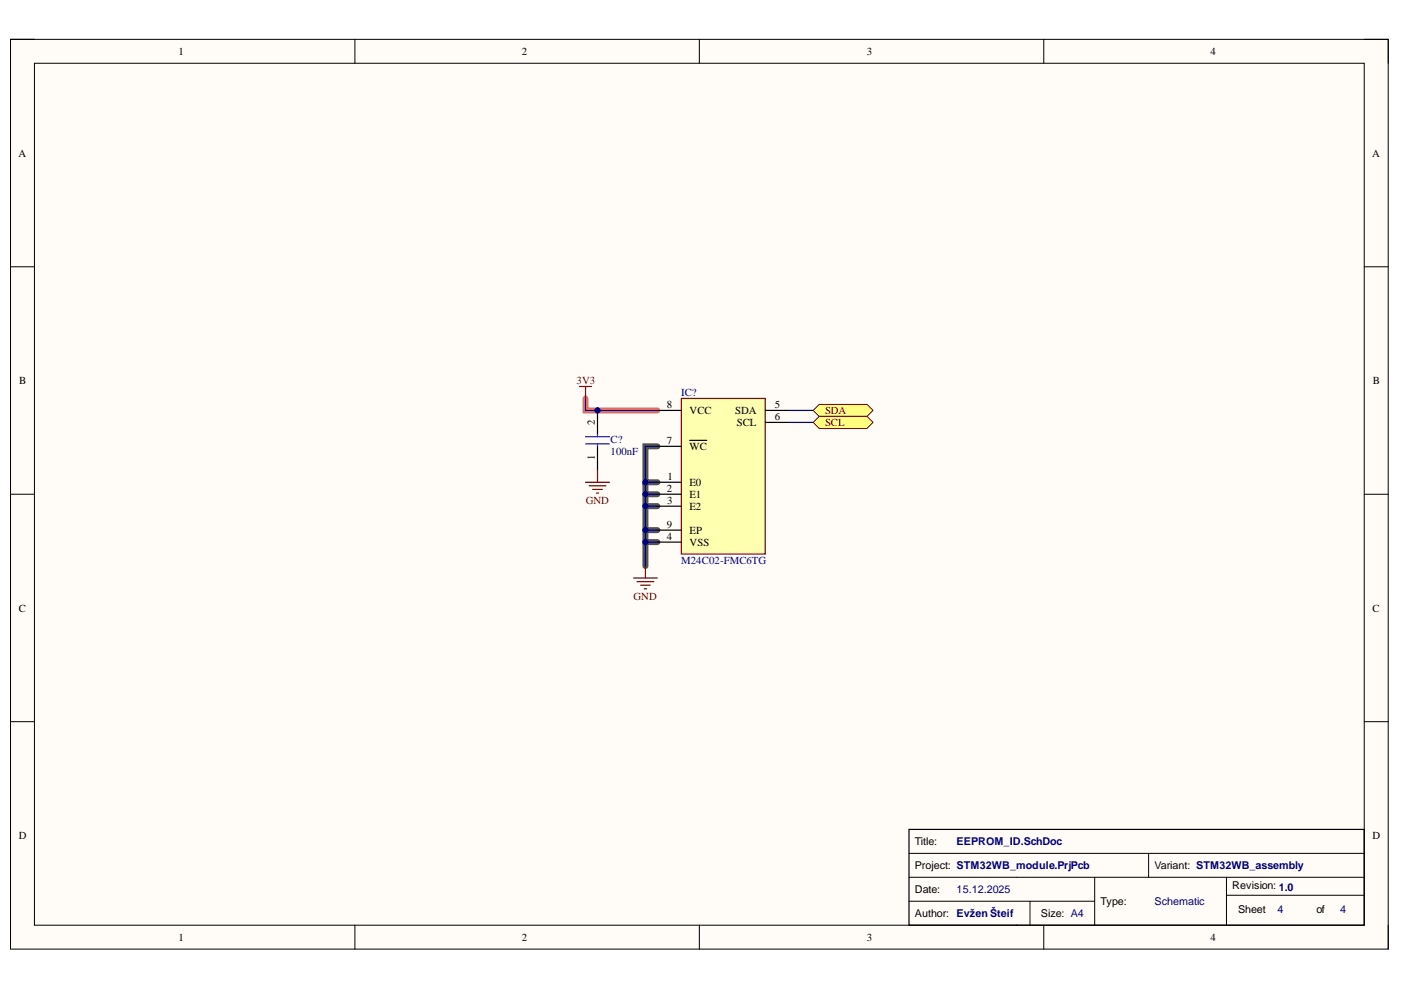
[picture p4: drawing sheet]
<svg xmlns="http://www.w3.org/2000/svg" width="297mm" height="210mm" viewBox="0 0 297 210" stroke-linecap="round" stroke-linejoin="round" font-family="sans-serif">
<path d="M2.2 8.3h292.1v192.9h-292.1z" fill-rule="evenodd" fill="#fffcf8"/>
<path d="M2.2 8.3h292.1v192.9h-292.1z" fill="none" stroke="#000" stroke-width=".21"/>
<path d="M7.3 13.4h281.9v182.8h-281.9z" fill-rule="evenodd" fill="#fffcf8"/>
<g fill="none" stroke="#000" stroke-width=".21">
<path d="M2.2 8.3h5.1M7.3 13.4h281.9v182.8h-281.9zM75.2 8.3v5.1M148.3 8.3v5.1M221.3 8.3v5.1M289.2 8.3h5.1v5.1M2.2 56.6h5.1M289.2 56.6h5.1M2.2 104.8h5.1M289.2 104.8h5.1M2.2 153h5.1M289.2 153h5.1"/>
<path d="M75.2 196.2v5M148.3 196.2v5M192.7 186h96.5M192.7 180.9h96.5M192.7 191.1h39.4M218.4 191.1v5.1M221.3 196.2v5M232.1 186v10.2M243.5 180.9v5.1M260 186v10.2M260 189.8h29.2M294.3 196.2v5"/>
</g>
<path d="M139.4 94.6h-2.6v7.6h2.6M136.8 102.2v17.8M136.8 112.4h2.6M136.8 114.9h2.6M136.8 104.8h2.6M136.8 107.3h2.6" fill="none" stroke="#505050" stroke-width="1.3"/>
<path d="M124.1 84.5v2.5h15.3" fill="none" stroke="#ff6e6e" stroke-width="1.3"/>
<path d="M192.7 175.9h96.5v20.3h-96.5z" fill="none" stroke="#000" stroke-width=".25"/>
<path d="M144.5 84.5h17.7v33h-17.7z" fill-rule="evenodd" fill="#ffffb0"/>
<path d="M122.9 81.9h2.5M124.1 81.9v2.6M144.5 84.5h17.7v33h-17.7zM134.3 122.6h5.1M135.1 123.3h3.5M135.8 124.1h2.1M136.6 124.8h.5M136.8 120v2.6" fill="none" stroke="#800000" stroke-width=".25"/>
<path d="M139.4 87h5.1M139.4 94.6h5.1M146.2 93.4h3.7M162.2 87h5.1M162.2 89.6h5.1M139.4 102.2h5.1M139.4 104.8h5.1M139.4 107.3h5.1M139.4 114.9h5.1M139.4 112.4h5.1" fill="none" stroke="#000" stroke-width=".25"/>
<path d="M172.4 87l1.3-1.2h10.1l1.3 1.2-1.3 1.3h-10.1z" fill-rule="evenodd" fill="#ffff80"/>
<path d="M172.4 87l1.3-1.2h10.1l1.3 1.2-1.3 1.3h-10.1z" fill="none" stroke="#800000" stroke-width=".21"/>
<path d="M172.4 89.6l1.3-1.3h10.1l1.3 1.3-1.3 1.2h-10.1z" fill-rule="evenodd" fill="#ffff80"/>
<path d="M172.4 89.6l1.3-1.3h10.1l1.3 1.3-1.3 1.2h-10.1z" fill="none" stroke="#800000" stroke-width=".21"/>
<path d="M126.7 94.6v5.1" fill="none" stroke="#000" stroke-width=".25"/>
<path d="M124.1 94.1h5.1M124.1 92.6h5.1M126.7 94.1v.5" fill="none" stroke="#00f" stroke-width=".25"/>
<path d="M136.8 112.4h2.6" fill="none" stroke="#000080" stroke-width=".25"/>
<circle cx="136.8" cy="112.4" r=".51" fill="#000080"/>
<circle cx="136.8" cy="112.4" r=".51" fill="none" stroke="#000080" stroke-width=".21"/>
<path d="M136.8 114.9h2.6" fill="none" stroke="#000080" stroke-width=".25"/>
<circle cx="136.8" cy="114.9" r=".51" fill="#000080"/>
<circle cx="136.8" cy="114.9" r=".51" fill="none" stroke="#000080" stroke-width=".21"/>
<path d="M139.4 94.6h-2.6v7.6h2.6M167.3 87h5.1M167.3 89.6h5.1" fill="none" stroke="#000080" stroke-width=".25"/>
<path d="M126.7 99.7v2.5M124.1 102.2h5.1M124.9 103h3.6M125.7 103.8h2M126.4 104.5h.5" fill="none" stroke="#800000" stroke-width=".25"/>
<circle cx="136.8" cy="102.2" r=".51" fill="#000080"/>
<circle cx="136.8" cy="102.2" r=".51" fill="none" stroke="#000080" stroke-width=".21"/>
<path d="M136.8 102.2v17.8" fill="none" stroke="#000080" stroke-width=".25"/>
<circle cx="136.8" cy="102.2" r=".51" fill="#000080"/>
<circle cx="136.8" cy="102.2" r=".51" fill="none" stroke="#000080" stroke-width=".21"/>
<circle cx="136.8" cy="104.8" r=".51" fill="#000080"/>
<circle cx="136.8" cy="104.8" r=".51" fill="none" stroke="#000080" stroke-width=".21"/>
<circle cx="136.8" cy="107.3" r=".51" fill="#000080"/>
<circle cx="136.8" cy="107.3" r=".51" fill="none" stroke="#000080" stroke-width=".21"/>
<circle cx="136.8" cy="112.4" r=".51" fill="#000080"/>
<circle cx="136.8" cy="112.4" r=".51" fill="none" stroke="#000080" stroke-width=".21"/>
<circle cx="136.8" cy="114.9" r=".51" fill="#000080"/>
<circle cx="136.8" cy="114.9" r=".51" fill="none" stroke="#000080" stroke-width=".21"/>
<path d="M136.8 104.8h2.6" fill="none" stroke="#000080" stroke-width=".25"/>
<circle cx="136.8" cy="104.8" r=".51" fill="#000080"/>
<circle cx="136.8" cy="104.8" r=".51" fill="none" stroke="#000080" stroke-width=".21"/>
<path d="M136.8 107.3h2.6" fill="none" stroke="#000080" stroke-width=".25"/>
<circle cx="136.8" cy="107.3" r=".51" fill="#000080"/>
<circle cx="136.8" cy="107.3" r=".51" fill="none" stroke="#000080" stroke-width=".21"/>
<path d="M124.1 84.5v2.5h15.3" fill="none" stroke="#000080" stroke-width=".25"/>
<text font-size="6.4" fill="#000080" x="125.9" y="90.8">PIC?02</text>
<g font-size="2.3">
<text x="37.9" y="11.6">1</text>
<text x="110.7" y="11.6">2</text>
<text x="183.8" y="11.6">3</text>
<text x="256.7" y="11.6">4</text>
<text x="3.9" y="33.3">A</text>
<text x="290.9" y="33.3">A</text>
<text x="4.1" y="81.4">B</text>
<text x="291.1" y="81.4">B</text>
<text x="141.4" y="86.5">8</text>
<text x="146.2" y="87.8">VCC</text>
<text x="155.9" y="87.8">SDA</text>
<text x="164.3" y="86.5">5</text>
<text x="164.3" y="89.1">6</text>
<text x="126.1" y="90.1" transform="rotate(-90 126.1 90.1)">2</text>
<text x="141.4" y="94.2">7</text>
<text x="146.2" y="95.5">WC</text>
<text x="156.2" y="90.4">SCL</text>
<text x="126.1" y="97.6" transform="rotate(-90 126.1 97.6)">1</text>
<text x="141.5" y="101.8">1</text>
<text x="141.4" y="104.3">2</text>
<text x="141.4" y="106.9">3</text>
<text x="146.2" y="103.1">E0</text>
<text x="146.2" y="105.6">E1</text>
<text x="141.4" y="111.9">9</text>
<text x="146.2" y="108.1">E2</text>
<text x="146.2" y="113.2">EP</text>
<text x="141.4" y="114.5">4</text>
<text x="146.2" y="115.7">VSS</text>
<text x="4" y="129.7">C</text>
<text x="291" y="129.7">C</text>
<text x="4" y="177.9">D</text>
<text x="193.9" y="179.2">Title:</text>
<text x="291" y="177.9">D</text>
<text x="193.9" y="184.3">Project: STM32WB_module.PrjPcb</text>
<text x="244.8" y="184.3">Variant: STM32WB_assembly</text>
<text x="193.9" y="189.3">Date:</text>
<text x="233.3" y="191.9">Type:</text>
<text x="261.2" y="188.6">Revision: 1.0</text>
<text x="193.9" y="194.4">Author: Evžen Šteif</text>
<text x="220.7" y="194.4">Size: A4</text>
<text x="262.5" y="193.6">Sheet</text>
<text x="279.1" y="193.6">of</text>
<text x="37.9" y="199.5">1</text>
<text x="110.7" y="199.5">2</text>
<text x="183.8" y="199.5">3</text>
<text x="256.7" y="199.5">4</text>
</g>
<g font-size="2.3" fill="#800000">
<text x="122.3" y="81.4">3V3</text>
<text x="174.9" y="87.8">SDA</text>
<text x="174.9" y="90.4">SCL</text>
<text x="124.2" y="106.9">GND</text>
<text x="134.3" y="127.1">GND</text>
</g>
<g font-size="2.3" fill="#000080">
<text x="144.4" y="84">IC?</text>
<text x="129.4" y="93.9">C?</text>
<text x="129.4" y="96.5">100nF</text>
<text x="144.4" y="119.5">M24C02-FMC6TG</text>
<text x="202.8" y="179.2">EEPROM_ID.SchDoc</text>
<text x="202.8" y="189.3">15.12.2025</text>
<text x="244.8" y="191.9">Schematic</text>
<text x="270.9" y="193.6">4</text>
<text x="284.2" y="193.6">4</text>
</g>
</svg>
